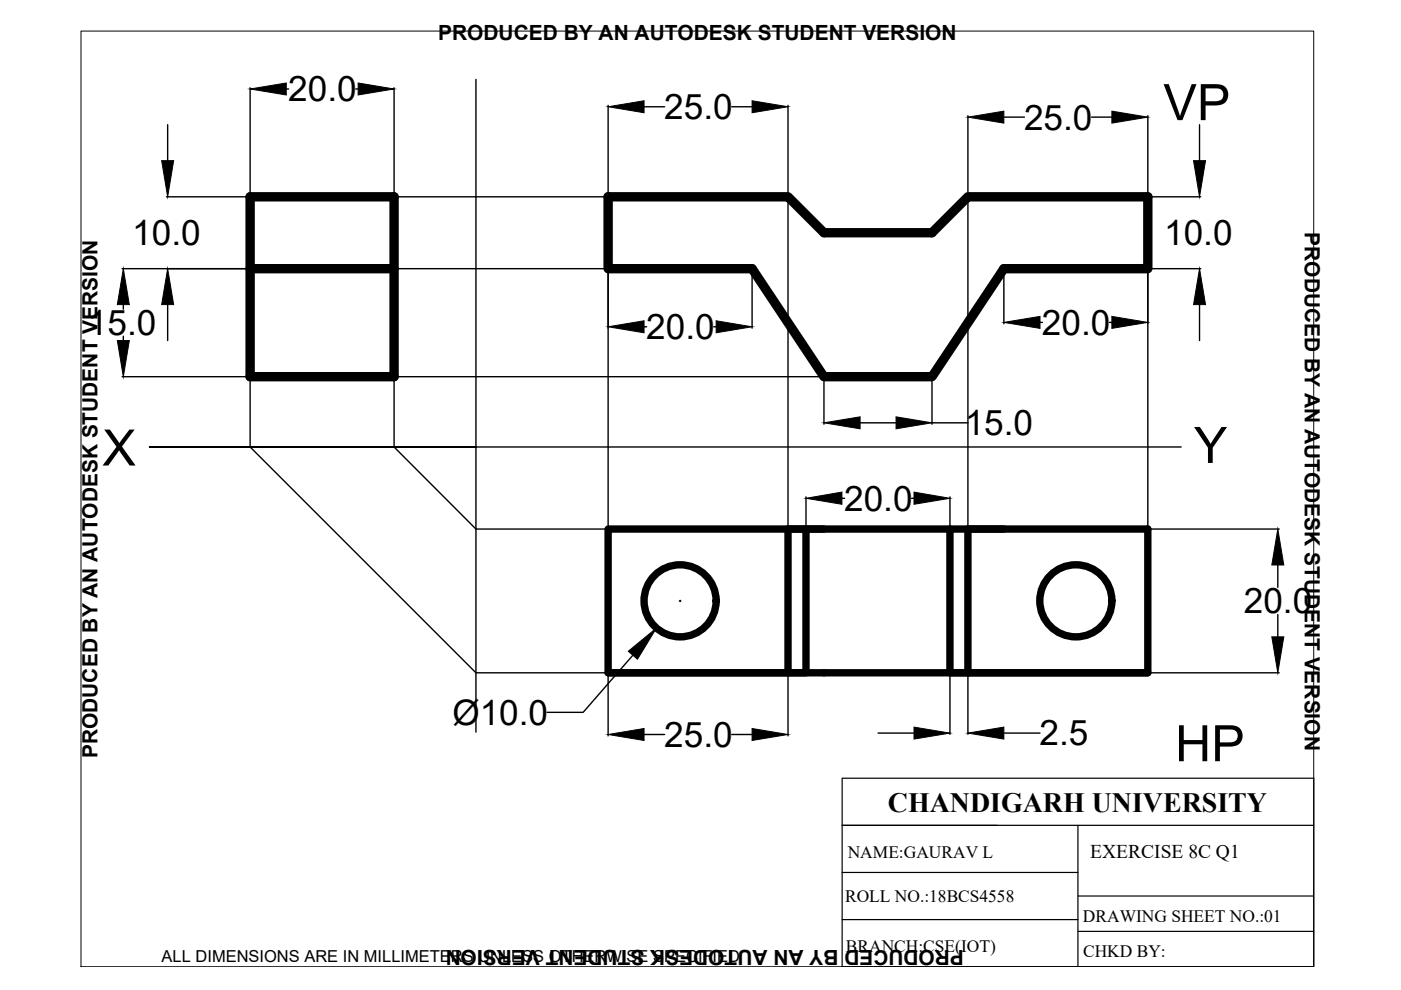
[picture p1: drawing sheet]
<svg xmlns="http://www.w3.org/2000/svg" width="297mm" height="210mm" viewBox="0 0 297 210" stroke-linecap="round" stroke-linejoin="round" font-family="sans-serif">
<!-- layer: thick continuous -->
<g fill="none" stroke="#000" stroke-width=".3">
<path d="M53 18.6v23M60.7 18.9h.5M75.4 18.9h.5M83.6 18.6v23M100.9 16.8v138.4M35.5 26.4v7.7M128.9 22.3v19.3M136.6 22.6h4.3M155.1 22.6h4.4M167.1 22.3v19.3M205.2 24.5v17.1M212.8 24.8h4.4"/>
<path d="M231.4 24.8h4.3M243.4 24.5v17.1M254.3 26.4v7.7M25.9 57h27M35.3 41.7h17.6M83.6 57h45.3v55.2h-28l-17.3-17.4v-14.9h91.1M83.6 41.7h83.5v70.5M159.5 57.1v12.5M212.8 57.1v11.6M243.4 41.7h11.2M243.4 57h11.2M25.9 79.9h27"/>
<path d="M26.1 64.6v1M26.1 71.3v.9M35.5 64.6v7.6M53 79.9v14.9l47.9 47.8h28M136.6 69.3h.5M151.3 69.3h.5M174.7 80v9.9M197.6 80v9.9M220.5 68.4h.5M235.2 68.4h.5M254.3 64.6v7.6M100.9 94.8h-69.2h218.7"/>
<path d="M182.4 89.6h7.6M197.6 89.6h7.6M170.9 105.4v6.6M178.5 105.6h.6M193.3 105.6h.5M201.4 105.4v6.6M205.2 112.2v-70.5h38.2v70.5M243.4 112.2h27.8M270.9 119.8v4.7M134.2 138.9l-10.6 12.1h-7.6M144 127.4h.3M144.2 127.3v.2"/>
<path d="M270.9 130.3v4.7M128.9 142.8v13.2M136.6 155.7h4.3M155.1 155.7h4.4M167.1 142.8v13.2M186.2 155.4h7.6M201.4 142.8v12.9M205.2 142.8v12.9M212.8 155.4h7.7M243.4 142.6h27.8"/>
</g>
<path d="M53 41.7h30.6v38.2h-30.6zM53 57h30.6M128.9 41.7h38.2l7.6 7.6h22.9l7.6-7.6h38.2v15.3h-30.6l-15.2 22.9h-22.9l-15.2-22.9h-30.6z" fill="none" stroke="#000" stroke-width="2"/>
<g fill="none" stroke="#000" stroke-width="1.6">
<path d="M128.9 112.2h114.5v30.4h-114.5zM170.9 112.2v30.4h-3.8M174.7 112.2h-7.6v30.4h-38.2M201.4 112.2v30.4h3.8M212.8 112.2h-7.6v30.4h38.2"/>
<circle cx="144.2" cy="127.4" r="7.6"/>
<circle cx="228.1" cy="127.4" r="7.6"/>
</g>
<g fill="#000" stroke="#000" stroke-width=".21">
<path d="M53 18.9l7.7-1.3v2.5zM75.9 17.6l7.7 1.3-7.7 1.2zM34.3 34.1h2.5l-1.3 7.6zM128.9 22.6l7.7-1.2v2.5zM159.5 21.4l7.6 1.2-7.6 1.3zM205.2 24.8l7.6-1.2v2.5zM235.7 23.6l7.7 1.2-7.7 1.3zM253.1 34.1h2.5l-1.3 7.6zM26.1 57l1.3 7.6h-2.5zM24.9 72.2h2.5l-1.3 7.7zM35.5 57l1.3 7.6h-2.5zM128.9 69.3l7.7-1.3v2.6z"/>
<path d="M151.8 68l7.7 1.3-7.7 1.3zM212.8 68.4l7.7-1.3v2.5zM235.7 67.1l7.7 1.3-7.7 1.2zM254.3 57l1.3 7.6h-2.5zM174.7 89.6l7.7-1.2v2.5zM190 88.4l7.6 1.2-7.6 1.3zM170.9 105.6l7.6-1.3v2.6zM193.8 104.3l7.6 1.3-7.6 1.3zM270.9 112.2l1.3 7.6h-2.6zM133.2 138.1l6-4.9-4 6.6zM269.6 135h2.6l-1.3 7.6zM128.9 155.7l7.7-1.2v2.5z"/>
<path d="M159.5 154.5l7.6 1.2-7.6 1.3zM193.8 154.2l7.6 1.2-7.6 1.3zM205.2 155.4l7.6-1.2v2.5z"/>
</g>
<path d="M17.2 6.6h261.3v198.4h-261.3z" fill="none" stroke="#000" stroke-width=".21"/>
<!-- layer: 0 -->
<path d="M178.5 165h100v40h-100zM178.5 175h100M228.5 175v30M178.5 195h50M178.5 185h50M228.5 190h50M228.5 197.5h50" fill="none" stroke="#000" stroke-width=".25"/>
<g font-size="10.7">
<text x="246.7" y="25.5">VP</text>
<text x="21.7" y="98.7">X</text>
<text x="253.1" y="98.2">Y</text>
<text x="249.1" y="161.4">HP</text>
</g>
<g font-size="7.5">
<text x="61.1" y="21.5">20.0</text>
<text x="140.8" y="25.3">25.0</text>
<text x="217.1" y="27.5">25.0</text>
<text x="28.1" y="52">10.0</text>
<text x="246.8" y="52">10.0</text>
<text x="18.7" y="71">15.0</text>
<text x="137" y="71.9">20.0</text>
<text x="220.9" y="71">20.0</text>
<text x="204.5" y="92.3">15.0</text>
<text x="179" y="108.3">20.0</text>
<text x="263.7" y="130">20.0</text>
<text x="95.9" y="153.6">Ø10.0</text>
<text x="140.8" y="158.4">25.0</text>
<text x="220.4" y="158.1">2.5</text>
</g>
<text font-size="5.9" x="188.2" y="172.2">CHANDIGARH UNIVERSITY</text>
<g font-size="4.4">
<text x="92.9" y="8.5">PRODUCED BY AN AUTODESK STUDENT VERSION</text>
<text x="276.6" y="49.3" transform="rotate(90 276.6 49.3)">PRODUCED BY AN AUTODESK STUDENT VERSION</text>
<text x="20.6" y="160.7" transform="rotate(-90 20.6 160.7)">PRODUCED BY AN AUTODESK STUDENT VERSION</text>
<text x="204.4" y="201.5" transform="rotate(180 204.4 201.5)">PRODUCED BY AN AUTODESK STUDENT VERSION</text>
</g>
<text font-size="4.1" x="231.2" y="182">EXERCISE 8C Q1</text>
<g font-size="3.7">
<text x="179.7" y="182">NAME:GAURAV L</text>
<text x="179.2" y="191.2">ROLL NO.:18BCS4558</text>
<text x="229.6" y="195.4">DRAWING SHEET NO.:01</text>
<text x="179.4" y="201.9">BRANCH:CSE(IOT)</text>
<text x="229.6" y="202.8">CHKD BY:</text>
</g>
<text font-size="3.5" x="34.3" y="203.9">ALL DIMENSIONS ARE IN MILLIMETERS UNLESS OTHERWISE SPECIFIED</text>
</svg>
